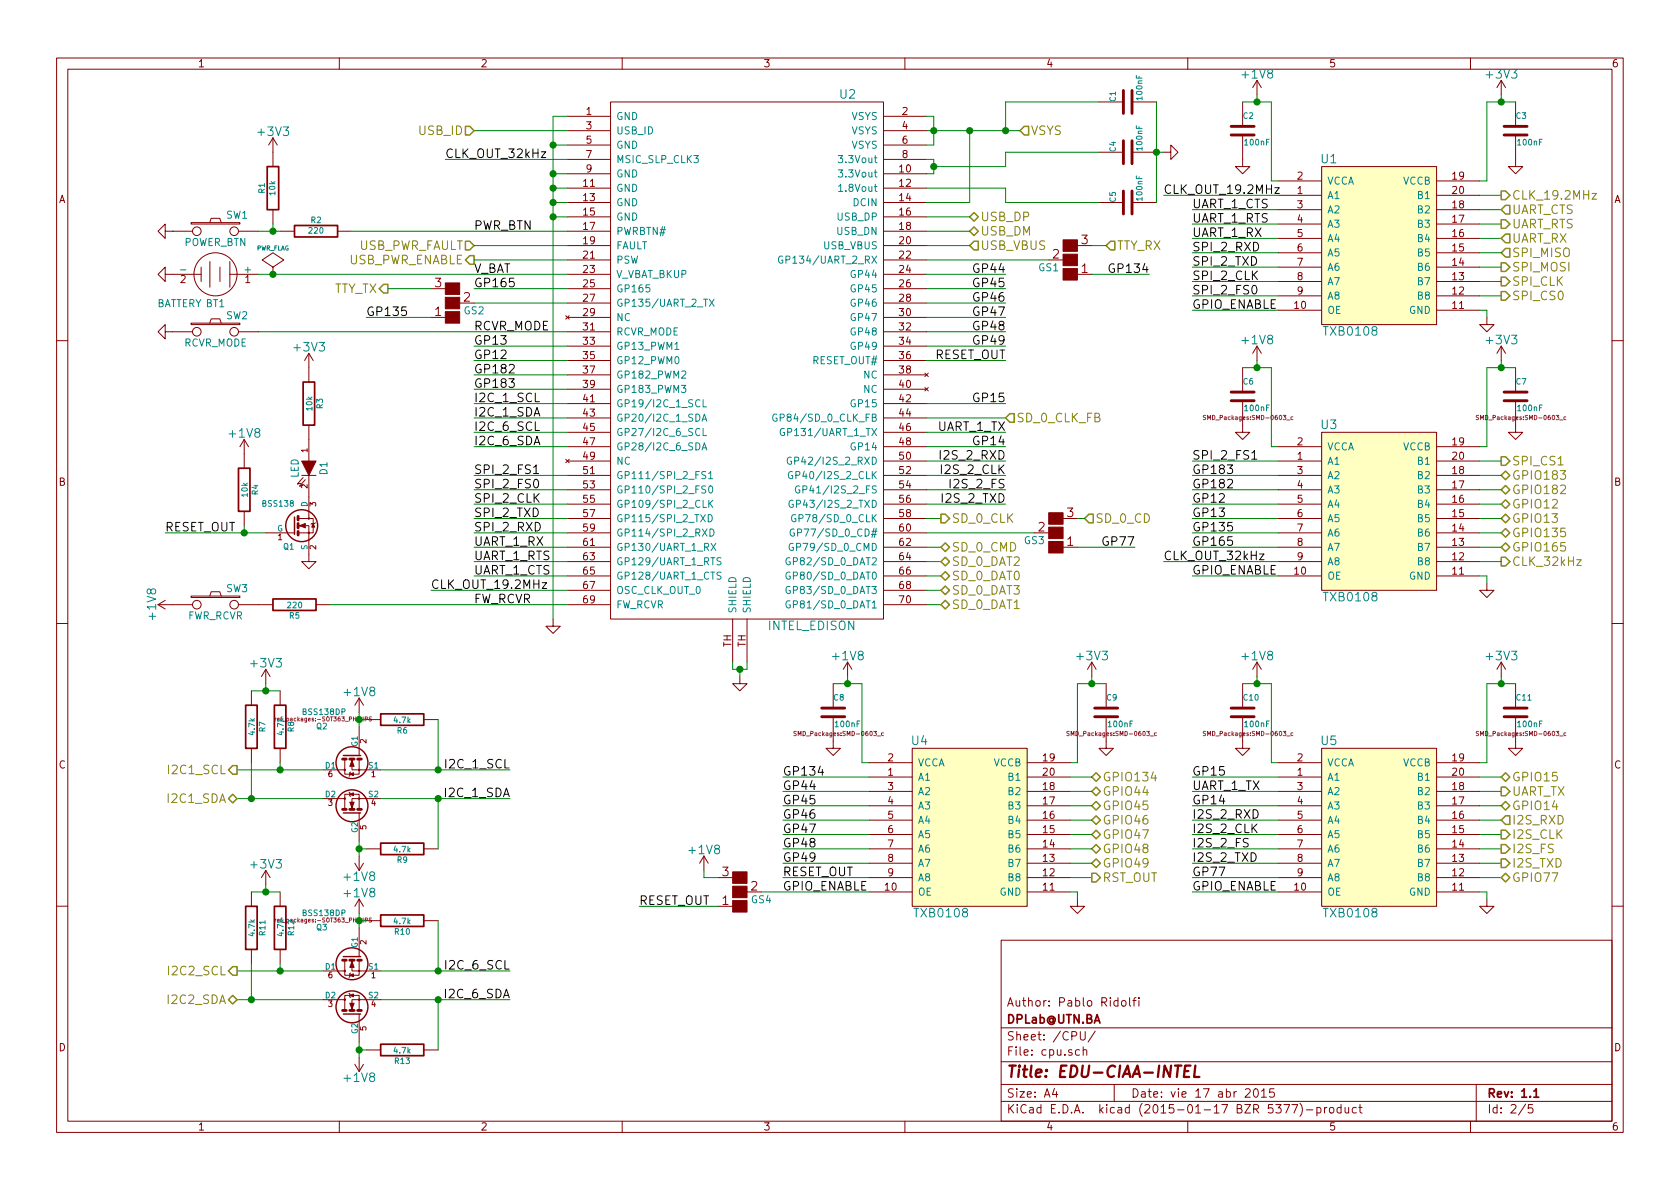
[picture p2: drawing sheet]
EESchema Schematic File Version 2
LIBS:power
LIBS:device
LIBS:transistors
LIBS:conn
LIBS:linear
LIBS:regul
LIBS:74xx
LIBS:cmos4000
LIBS:adc-dac
LIBS:memory
LIBS:xilinx
LIBS:special
LIBS:microcontrollers
LIBS:dsp
LIBS:microchip
LIBS:analog_switches
LIBS:motorola
LIBS:texas
LIBS:intel
LIBS:audio
LIBS:interface
LIBS:digital-audio
LIBS:philips
LIBS:display
LIBS:cypress
LIBS:siliconi
LIBS:opto
LIBS:atmel
LIBS:contrib
LIBS:valves
LIBS:bav199
LIBS:bss138dp
LIBS:ft232rq
LIBS:intel_edison
LIBS:mic2039eymt
LIBS:sd-con
LIBS:tblocks
LIBS:TXB0108
LIBS:txs0206-29
LIBS:prtr5v0u2x
LIBS:transf_unip
LIBS:edk-cache
EELAYER 25 0
EELAYER END
$Descr A4 11693 8268
encoding utf-8
Sheet 2 5
Title "EDU-CIAA-INTEL"
Date "vie 17 abr 2015"
Rev "1.1"
Comp "DPLab@UTN.BA"
Comment1 "Author: Pablo Ridolfi"
Comment2 ""
Comment3 ""
Comment4 ""
$EndDescr
$Comp
L INTEL_EDISON U2
U 1 1
P 5150 1900
F 0 "U2" H 5900 3150 60  0000 C CNN
F 1 "INTEL_EDISON" H 5650 -550 60  0000 C CNN
F 2 "intel_edison:INTEL_EDISON" H 5150 1900 60  0001 C CNN
F 3 "~" H 5150 1900 60  0000 C CNN
	1    5150 1900
	1    0    0    -1  
$EndComp
Wire Wire Line
	3950 800  3850 800 
Wire Wire Line
	3850 800  3850 4300
$Comp
L GND #PWR014
U 1 1
P 3850 4300
F 0 "#PWR014" H 3850 4300 30  0001 C CNN
F 1 "GND" H 3850 4230 30  0001 C CNN
F 2 "" H 3850 4300 60  0000 C CNN
F 3 "" H 3850 4300 60  0000 C CNN
	1    3850 4300
	1    0    0    -1  
$EndComp
Wire Wire Line
	3950 1000 3850 1000
Connection ~ 3850 1000
Wire Wire Line
	3950 1200 3850 1200
Connection ~ 3850 1200
Wire Wire Line
	3850 1300 3950 1300
Connection ~ 3850 1300
Wire Wire Line
	3950 1400 3850 1400
Connection ~ 3850 1400
Wire Wire Line
	3850 1500 3950 1500
Connection ~ 3850 1500
Wire Wire Line
	3950 900  3300 900 
Text HLabel 3300 900  0    60   Input ~ 0
USB_ID
Wire Wire Line
	3100 1100 3950 1100
$Comp
L GND #PWR015
U 1 1
P 5150 4700
F 0 "#PWR015" H 5150 4700 30  0001 C CNN
F 1 "GND" H 5150 4630 30  0001 C CNN
F 2 "" H 5150 4700 60  0000 C CNN
F 3 "" H 5150 4700 60  0000 C CNN
	1    5150 4700
	1    0    0    -1  
$EndComp
Wire Wire Line
	5150 4700 5150 4650
Wire Wire Line
	5100 4650 5200 4650
Wire Wire Line
	5100 4650 5100 4600
Wire Wire Line
	5200 4650 5200 4600
Connection ~ 5150 4650
$Comp
L R R2
U 1 1
P 2200 1600
F 0 "R2" V 2280 1600 40  0000 C CNN
F 1 "220" V 2207 1601 40  0000 C CNN
F 2 "SMD_Packages:SMD-0603_r" V 2130 1600 30  0001 C CNN
F 3 "~" H 2200 1600 30  0000 C CNN
	1    2200 1600
	0    -1   -1   0   
$EndComp
$Comp
L SW_PUSH SW1
U 1 1
P 1500 1600
F 0 "SW1" H 1650 1710 50  0000 C CNN
F 1 "POWER_BTN" H 1500 1520 50  0000 C CNN
F 2 "Pin_Headers:Pin_Header_Straight_1x02" H 1500 1600 60  0001 C CNN
F 3 "~" H 1500 1600 60  0000 C CNN
	1    1500 1600
	1    0    0    -1  
$EndComp
$Comp
L R R1
U 1 1
P 1900 1300
F 0 "R1" V 1980 1300 40  0000 C CNN
F 1 "10k" V 1907 1301 40  0000 C CNN
F 2 "SMD_Packages:SMD-0603_r" V 1830 1300 30  0001 C CNN
F 3 "~" H 1900 1300 30  0000 C CNN
	1    1900 1300
	-1   0    0    1   
$EndComp
$Comp
L GND #PWR016
U 1 1
P 1200 1600
F 0 "#PWR016" H 1200 1600 30  0001 C CNN
F 1 "GND" H 1200 1530 30  0001 C CNN
F 2 "" H 1200 1600 60  0000 C CNN
F 3 "" H 1200 1600 60  0000 C CNN
	1    1200 1600
	0    1    1    0   
$EndComp
Wire Wire Line
	1200 1600 1200 1600
Wire Wire Line
	1800 1600 1950 1600
Wire Wire Line
	1900 1600 1900 1550
Connection ~ 1900 1600
Text HLabel 3300 1700 0    60   Input ~ 0
USB_PWR_FAULT
Wire Wire Line
	3300 1700 3950 1700
Text HLabel 3300 1800 0    60   Output ~ 0
USB_PWR_ENABLE
Wire Wire Line
	3300 1800 3950 1800
$Comp
L BATTERY BT1
U 1 1
P 1500 1900
F 0 "BT1" H 1500 2100 50  0000 C CNN
F 1 "BATTERY" H 1750 2100 50  0000 C CNN
F 2 "Pin_Headers:Pin_Header_Straight_1x02" H 1500 1900 60  0001 C CNN
F 3 "~" H 1500 1900 60  0000 C CNN
	1    1500 1900
	-1   0    0    1   
$EndComp
$Comp
L GND #PWR017
U 1 1
P 1200 1900
F 0 "#PWR017" H 1200 1900 30  0001 C CNN
F 1 "GND" H 1200 1830 30  0001 C CNN
F 2 "" H 1200 1900 60  0000 C CNN
F 3 "" H 1200 1900 60  0000 C CNN
	1    1200 1900
	0    1    1    0   
$EndComp
Wire Wire Line
	3950 1900 1800 1900
Text HLabel 2700 2000 0    60   Output ~ 0
TTY_TX
Wire Wire Line
	3300 2100 3950 2100
Text HLabel 7700 1700 2    60   Input ~ 0
TTY_RX
Wire Wire Line
	6450 1800 7300 1800
$Comp
L SW_PUSH SW2
U 1 1
P 1500 2300
F 0 "SW2" H 1650 2410 50  0000 C CNN
F 1 "RCVR_MODE" H 1500 2220 50  0000 C CNN
F 2 "Pin_Headers:Pin_Header_Straight_1x02" H 1500 2300 60  0001 C CNN
F 3 "~" H 1500 2300 60  0000 C CNN
	1    1500 2300
	1    0    0    -1  
$EndComp
$Comp
L GND #PWR018
U 1 1
P 1200 2300
F 0 "#PWR018" H 1200 2300 30  0001 C CNN
F 1 "GND" H 1200 2230 30  0001 C CNN
F 2 "" H 1200 2300 60  0000 C CNN
F 3 "" H 1200 2300 60  0000 C CNN
	1    1200 2300
	0    1    1    0   
$EndComp
Wire Wire Line
	1800 2300 3950 2300
Wire Wire Line
	3300 2500 3950 2500
Wire Wire Line
	3300 2400 3950 2400
Wire Wire Line
	3300 2700 3950 2700
Wire Wire Line
	3300 2600 3950 2600
Text HLabel 6750 1500 2    60   BiDi ~ 0
USB_DP
Wire Wire Line
	6750 1500 6450 1500
Text HLabel 6750 1600 2    60   BiDi ~ 0
USB_DM
Wire Wire Line
	6750 1600 6450 1600
Text HLabel 6750 1700 2    60   Input ~ 0
USB_VBUS
Wire Wire Line
	6750 1700 6450 1700
$Comp
L BSS138DP Q2
U 1 1
P 2450 5450
F 0 "Q2" V 2050 5700 40  0000 R CNN
F 1 "BSS138DP" V 1950 5800 40  0000 R CNN
F 2 "ref_packages:-SOT363_PHILIPS" V 2000 5650 29  0000 C CNN
F 3 "~" H 2250 5450 60  0000 C CNN
	1    2450 5450
	0    -1   1    0   
$EndComp
$Comp
L R R6
U 1 1
P 2800 5000
F 0 "R6" V 2880 5000 40  0000 C CNN
F 1 "4.7k" V 2807 5001 40  0000 C CNN
F 2 "SMD_Packages:SMD-0603_r" V 2730 5000 30  0001 C CNN
F 3 "~" H 2800 5000 30  0000 C CNN
	1    2800 5000
	0    -1   1    0   
$EndComp
Wire Wire Line
	6450 1300 7000 1300
Wire Wire Line
	2550 5000 2500 5000
Wire Wire Line
	2500 4950 2500 5050
Connection ~ 2500 5000
Wire Wire Line
	2650 5350 3550 5350
Wire Wire Line
	3050 5350 3050 5000
$Comp
L R R9
U 1 1
P 2800 5900
F 0 "R9" V 2880 5900 40  0000 C CNN
F 1 "4.7k" V 2807 5901 40  0000 C CNN
F 2 "SMD_Packages:SMD-0603_r" V 2730 5900 30  0001 C CNN
F 3 "~" H 2800 5900 30  0000 C CNN
	1    2800 5900
	0    -1   1    0   
$EndComp
Wire Wire Line
	2550 5900 2500 5900
Wire Wire Line
	2500 5850 2500 5950
Connection ~ 2500 5900
Wire Wire Line
	2650 5550 3550 5550
Wire Wire Line
	3050 5550 3050 5900
Connection ~ 3050 5350
Connection ~ 3050 5550
Wire Wire Line
	1650 5350 2250 5350
Wire Wire Line
	1650 5550 2250 5550
$Comp
L R R8
U 1 1
P 1950 5050
F 0 "R8" V 2030 5050 40  0000 C CNN
F 1 "4.7k" V 1957 5051 40  0000 C CNN
F 2 "SMD_Packages:SMD-0603_r" V 1880 5050 30  0001 C CNN
F 3 "~" H 1950 5050 30  0000 C CNN
	1    1950 5050
	1    0    0    1   
$EndComp
$Comp
L R R7
U 1 1
P 1750 5050
F 0 "R7" V 1830 5050 40  0000 C CNN
F 1 "4.7k" V 1757 5051 40  0000 C CNN
F 2 "SMD_Packages:SMD-0603_r" V 1680 5050 30  0001 C CNN
F 3 "~" H 1750 5050 30  0000 C CNN
	1    1750 5050
	1    0    0    1   
$EndComp
Wire Wire Line
	1950 5350 1950 5300
Wire Wire Line
	1750 4800 1950 4800
Wire Wire Line
	1850 4750 1850 4800
Connection ~ 1850 4800
Wire Wire Line
	1750 5300 1750 5550
Connection ~ 1950 5350
Connection ~ 1750 5550
Wire Wire Line
	3300 2800 3950 2800
Wire Wire Line
	3300 2900 3950 2900
Wire Wire Line
	3300 3000 3950 3000
Wire Wire Line
	3300 3100 3950 3100
Text Label 3300 2800 0    60   ~ 0
I2C_1_SCL
Text Label 3300 2900 0    60   ~ 0
I2C_1_SDA
Text Label 3300 3000 0    60   ~ 0
I2C_6_SCL
Text Label 3300 3100 0    60   ~ 0
I2C_6_SDA
Text HLabel 1650 5550 0    60   BiDi ~ 0
I2C1_SDA
Text HLabel 1650 5350 0    60   Output ~ 0
I2C1_SCL
$Comp
L BSS138DP Q3
U 1 1
P 2450 6850
F 0 "Q3" V 2050 7100 40  0000 R CNN
F 1 "BSS138DP" V 1950 7200 40  0000 R CNN
F 2 "ref_packages:-SOT363_PHILIPS" V 2000 7050 29  0000 C CNN
F 3 "~" H 2250 6850 60  0000 C CNN
	1    2450 6850
	0    -1   1    0   
$EndComp
$Comp
L R R10
U 1 1
P 2800 6400
F 0 "R10" V 2880 6400 40  0000 C CNN
F 1 "4.7k" V 2807 6401 40  0000 C CNN
F 2 "SMD_Packages:SMD-0603_r" V 2730 6400 30  0001 C CNN
F 3 "~" H 2800 6400 30  0000 C CNN
	1    2800 6400
	0    -1   1    0   
$EndComp
Wire Wire Line
	2550 6400 2500 6400
Wire Wire Line
	2500 6350 2500 6450
Connection ~ 2500 6400
Wire Wire Line
	2650 6750 3550 6750
Wire Wire Line
	3050 6750 3050 6400
$Comp
L R R13
U 1 1
P 2800 7300
F 0 "R13" V 2880 7300 40  0000 C CNN
F 1 "4.7k" V 2807 7301 40  0000 C CNN
F 2 "SMD_Packages:SMD-0603_r" V 2730 7300 30  0001 C CNN
F 3 "~" H 2800 7300 30  0000 C CNN
	1    2800 7300
	0    -1   1    0   
$EndComp
Wire Wire Line
	2550 7300 2500 7300
Wire Wire Line
	2500 7250 2500 7350
Connection ~ 2500 7300
Wire Wire Line
	2650 6950 3550 6950
Wire Wire Line
	3050 6950 3050 7300
Connection ~ 3050 6750
Connection ~ 3050 6950
Wire Wire Line
	1650 6750 2250 6750
Wire Wire Line
	1650 6950 2250 6950
$Comp
L R R12
U 1 1
P 1950 6450
F 0 "R12" V 2030 6450 40  0000 C CNN
F 1 "4.7k" V 1957 6451 40  0000 C CNN
F 2 "SMD_Packages:SMD-0603_r" V 1880 6450 30  0001 C CNN
F 3 "~" H 1950 6450 30  0000 C CNN
	1    1950 6450
	1    0    0    1   
$EndComp
$Comp
L R R11
U 1 1
P 1750 6450
F 0 "R11" V 1830 6450 40  0000 C CNN
F 1 "4.7k" V 1757 6451 40  0000 C CNN
F 2 "SMD_Packages:SMD-0603_r" V 1680 6450 30  0001 C CNN
F 3 "~" H 1750 6450 30  0000 C CNN
	1    1750 6450
	1    0    0    1   
$EndComp
Wire Wire Line
	1950 6750 1950 6700
Wire Wire Line
	1750 6200 1950 6200
Wire Wire Line
	1850 6150 1850 6200
Connection ~ 1850 6200
Wire Wire Line
	1750 6700 1750 6950
Connection ~ 1950 6750
Connection ~ 1750 6950
Text HLabel 1650 6950 0    60   BiDi ~ 0
I2C2_SDA
Text HLabel 1650 6750 0    60   Output ~ 0
I2C2_SCL
Text Label 3550 5550 2    60   ~ 0
I2C_1_SDA
Text Label 3550 5350 2    60   ~ 0
I2C_1_SCL
Text Label 3550 6750 2    60   ~ 0
I2C_6_SCL
Text Label 3550 6950 2    60   ~ 0
I2C_6_SDA
Wire Wire Line
	3950 3300 3300 3300
Wire Wire Line
	3300 3400 3950 3400
Wire Wire Line
	3950 3500 3300 3500
Wire Wire Line
	3300 3600 3950 3600
Wire Wire Line
	3950 3700 3300 3700
Wire Wire Line
	3300 3800 3950 3800
Wire Wire Line
	3950 3900 3300 3900
Wire Wire Line
	3300 4000 3950 4000
Text Label 3300 3300 0    60   ~ 0
SPI_2_FS1
Text Label 3300 3400 0    60   ~ 0
SPI_2_FS0
Text Label 3300 3500 0    60   ~ 0
SPI_2_CLK
Text Label 3300 3600 0    60   ~ 0
SPI_2_TXD
Text Label 3300 3700 0    60   ~ 0
SPI_2_RXD
Wire Wire Line
	10450 1450 10300 1450
Wire Wire Line
	8300 1550 8900 1550
Wire Wire Line
	8900 1650 8300 1650
Wire Wire Line
	8300 1750 8900 1750
Text Label 8300 2050 0    60   ~ 0
SPI_2_FS0
Text Label 8300 1950 0    60   ~ 0
SPI_2_CLK
Text Label 8300 1850 0    60   ~ 0
SPI_2_TXD
Text Label 8300 1750 0    60   ~ 0
SPI_2_RXD
Text HLabel 10450 3200 2    60   Output ~ 0
SPI_CS1
Text HLabel 10450 2050 2    60   Output ~ 0
SPI_CS0
Text HLabel 10450 1950 2    60   Output ~ 0
SPI_CLK
Text HLabel 10450 1850 2    60   Output ~ 0
SPI_MOSI
Text HLabel 10450 1750 2    60   Input ~ 0
SPI_MISO
$Comp
L C C2
U 1 1
P 8650 900
F 0 "C2" H 8650 1000 40  0000 L CNN
F 1 "100nF" H 8656 815 40  0000 L CNN
F 2 "SMD_Packages:SMD-0603_c" H 8688 750 30  0001 C CNN
F 3 "~" H 8650 900 60  0000 C CNN
	1    8650 900 
	1    0    0    -1  
$EndComp
$Comp
L GND #PWR019
U 1 1
P 8650 1100
F 0 "#PWR019" H 8650 1100 30  0001 C CNN
F 1 "GND" H 8650 1030 30  0001 C CNN
F 2 "" H 8650 1100 60  0000 C CNN
F 3 "" H 8650 1100 60  0000 C CNN
	1    8650 1100
	1    0    0    -1  
$EndComp
Wire Wire Line
	8650 700  8850 700 
Wire Wire Line
	8750 700  8750 650 
Connection ~ 8750 700 
$Comp
L C C3
U 1 1
P 10550 900
F 0 "C3" H 10550 1000 40  0000 L CNN
F 1 "100nF" H 10556 815 40  0000 L CNN
F 2 "SMD_Packages:SMD-0603_c" H 10588 750 30  0001 C CNN
F 3 "~" H 10550 900 60  0000 C CNN
	1    10550 900 
	1    0    0    -1  
$EndComp
$Comp
L GND #PWR020
U 1 1
P 10550 1100
F 0 "#PWR020" H 10550 1100 30  0001 C CNN
F 1 "GND" H 10550 1030 30  0001 C CNN
F 2 "" H 10550 1100 60  0000 C CNN
F 3 "" H 10550 1100 60  0000 C CNN
	1    10550 1100
	1    0    0    -1  
$EndComp
Wire Wire Line
	10350 700  10550 700 
Wire Wire Line
	10450 650  10450 700 
Connection ~ 10450 700 
Wire Wire Line
	8300 2150 8900 2150
$Comp
L GND #PWR021
U 1 1
P 10350 2200
F 0 "#PWR021" H 10350 2200 30  0001 C CNN
F 1 "GND" H 10350 2130 30  0001 C CNN
F 2 "" H 10350 2200 60  0000 C CNN
F 3 "" H 10350 2200 60  0000 C CNN
	1    10350 2200
	1    0    0    -1  
$EndComp
Wire Wire Line
	10350 1250 10300 1250
Wire Wire Line
	10350 700  10350 1250
Wire Wire Line
	8850 1250 8900 1250
Wire Wire Line
	10450 1550 10300 1550
Wire Wire Line
	10450 1650 10300 1650
Wire Wire Line
	10450 1750 10300 1750
Wire Wire Line
	10450 1850 10300 1850
Wire Wire Line
	10450 1950 10300 1950
Wire Wire Line
	8900 3300 8300 3300
Wire Wire Line
	8900 3400 8300 3400
Wire Wire Line
	8900 3500 8300 3500
Wire Wire Line
	10450 5700 10300 5700
Wire Wire Line
	10450 5800 10300 5800
Wire Wire Line
	10450 5900 10300 5900
Wire Wire Line
	10450 6000 10300 6000
Wire Wire Line
	8900 5700 8300 5700
Wire Wire Line
	8900 5800 8300 5800
Wire Wire Line
	8900 5900 8300 5900
Wire Wire Line
	8900 6000 8300 6000
Wire Wire Line
	6050 5700 5450 5700
Wire Wire Line
	6050 5800 5450 5800
Wire Wire Line
	6050 5900 5450 5900
Text Label 8300 3200 0    60   ~ 0
SPI_2_FS1
Wire Wire Line
	8300 1450 8900 1450
Text Label 3300 2400 0    60   ~ 0
GP13
Text Label 8300 3600 0    60   ~ 0
GP13
Text Label 3300 2500 0    60   ~ 0
GP12
Text Label 8300 3500 0    60   ~ 0
GP12
Text Label 3300 2600 0    60   ~ 0
GP182
Text Label 8300 3400 0    60   ~ 0
GP182
Text Label 3300 2700 0    60   ~ 0
GP183
Text Label 8300 3300 0    60   ~ 0
GP183
Wire Wire Line
	8300 1850 8900 1850
Wire Wire Line
	8900 1950 8300 1950
Wire Wire Line
	10450 5500 10300 5500
Wire Wire Line
	8900 3600 8300 3600
Wire Wire Line
	8900 3800 8300 3800
Wire Wire Line
	8900 5500 8300 5500
Text Label 3300 3800 0    60   ~ 0
UART_1_RX
Text Label 3300 3900 0    60   ~ 0
UART_1_RTS
Text Label 3300 4000 0    60   ~ 0
UART_1_CTS
Text HLabel 10450 1650 2    60   Input ~ 0
UART_RX
Wire Wire Line
	3000 4100 3950 4100
$Comp
L SW_PUSH SW3
U 1 1
P 1500 4200
F 0 "SW3" H 1650 4310 50  0000 C CNN
F 1 "FWR_RCVR" H 1500 4120 50  0000 C CNN
F 2 "Pin_Headers:Pin_Header_Straight_1x02" H 1500 4200 60  0001 C CNN
F 3 "~" H 1500 4200 60  0000 C CNN
	1    1500 4200
	1    0    0    -1  
$EndComp
$Comp
L R R5
U 1 1
P 2050 4200
F 0 "R5" V 2130 4200 40  0000 C CNN
F 1 "220" V 2057 4201 40  0000 C CNN
F 2 "SMD_Packages:SMD-0603_r" V 1980 4200 30  0001 C CNN
F 3 "~" H 2050 4200 30  0000 C CNN
	1    2050 4200
	0    1    1    0   
$EndComp
Wire Wire Line
	2450 1600 3950 1600
Text Label 8300 5500 0    60   ~ 0
UART_1_TX
Wire Wire Line
	7000 3000 6450 3000
Text Label 8300 1550 0    60   ~ 0
UART_1_RTS
Text Label 8300 1650 0    60   ~ 0
UART_1_RX
Text Label 8300 1450 0    60   ~ 0
UART_1_CTS
Text HLabel 10450 1450 2    60   Input ~ 0
UART_CTS
Text HLabel 10450 1550 2    60   Output ~ 0
UART_RTS
Text HLabel 10450 5500 2    60   Output ~ 0
UART_TX
Text Label 7000 3000 2    60   ~ 0
UART_1_TX
Wire Wire Line
	2300 4200 3950 4200
Wire Wire Line
	7000 1900 6450 1900
Wire Wire Line
	7000 2000 6450 2000
Wire Wire Line
	7000 2100 6450 2100
Wire Wire Line
	7000 2200 6450 2200
Wire Wire Line
	7000 2300 6450 2300
Wire Wire Line
	7000 2400 6450 2400
Wire Wire Line
	7000 2500 6450 2500
Wire Wire Line
	7000 2800 6450 2800
Wire Wire Line
	6450 3100 7000 3100
Text Label 7000 1900 2    60   ~ 0
GP44
Text Label 7000 2000 2    60   ~ 0
GP45
Text Label 7000 2100 2    60   ~ 0
GP46
Text Label 7000 2200 2    60   ~ 0
GP47
Text Label 7000 2300 2    60   ~ 0
GP48
Text Label 7000 2400 2    60   ~ 0
GP49
$Comp
L BSS138 Q1
U 1 1
P 2050 3650
F 0 "Q1" H 2050 3501 40  0000 R CNN
F 1 "BSS138" H 2050 3800 40  0000 R CNN
F 2 "SMD_Packages:SOT-23" H 1920 3752 29  0001 C CNN
F 3 "~" H 2050 3650 60  0000 C CNN
	1    2050 3650
	1    0    0    -1  
$EndComp
$Comp
L GND #PWR022
U 1 1
P 2150 3850
F 0 "#PWR022" H 2150 3850 30  0001 C CNN
F 1 "GND" H 2150 3780 30  0001 C CNN
F 2 "" H 2150 3850 60  0000 C CNN
F 3 "" H 2150 3850 60  0000 C CNN
	1    2150 3850
	1    0    0    -1  
$EndComp
$Comp
L R R4
U 1 1
P 1700 3400
F 0 "R4" V 1780 3400 40  0000 C CNN
F 1 "10k" V 1707 3401 40  0000 C CNN
F 2 "SMD_Packages:SMD-0603_r" V 1630 3400 30  0001 C CNN
F 3 "~" H 1700 3400 30  0000 C CNN
	1    1700 3400
	1    0    0    1   
$EndComp
Wire Wire Line
	1700 3650 1700 3700
Wire Wire Line
	1150 3700 1850 3700
Connection ~ 1700 3700
$Comp
L LED D1
U 1 1
P 2150 3250
F 0 "D1" H 2150 3350 50  0000 C CNN
F 1 "LED" H 2150 3150 50  0000 C CNN
F 2 "LEDs:LED-0603" H 2150 3250 60  0001 C CNN
F 3 "~" H 2150 3250 60  0000 C CNN
	1    2150 3250
	0    1    1    0   
$EndComp
$Comp
L R R3
U 1 1
P 2150 2800
F 0 "R3" V 2230 2800 40  0000 C CNN
F 1 "10k" V 2157 2801 40  0000 C CNN
F 2 "SMD_Packages:SMD-0603_r" V 2080 2800 30  0001 C CNN
F 3 "~" H 2150 2800 30  0000 C CNN
	1    2150 2800
	1    0    0    1   
$EndComp
Text Label 7000 2500 2    60   ~ 0
RESET_OUT
Text Label 1150 3700 0    60   ~ 0
RESET_OUT
Text Label 7000 2800 2    60   ~ 0
GP15
Text Label 7000 3100 2    60   ~ 0
GP14
Text Label 5450 5700 0    60   ~ 0
GP46
Text Label 5450 5900 0    60   ~ 0
GP48
Text Label 5450 6000 0    60   ~ 0
GP49
Text Label 8300 5400 0    60   ~ 0
GP15
Text Label 8300 5600 0    60   ~ 0
GP14
Wire Wire Line
	6500 1150 7000 1150
Wire Wire Line
	6500 1100 6500 1200
Wire Wire Line
	6500 1100 6450 1100
Connection ~ 6500 1150
Wire Wire Line
	6500 1200 6450 1200
Wire Wire Line
	7000 3200 6450 3200
Wire Wire Line
	7000 3300 6450 3300
Wire Wire Line
	7000 3400 6450 3400
Wire Wire Line
	7000 3500 6450 3500
Wire Wire Line
	6550 3600 6450 3600
Wire Wire Line
	6450 3700 7200 3700
Wire Wire Line
	6550 3800 6450 3800
Wire Wire Line
	6550 3900 6450 3900
Wire Wire Line
	6550 4000 6450 4000
Wire Wire Line
	6550 4100 6450 4100
Wire Wire Line
	6550 4200 6450 4200
Wire Wire Line
	7000 2900 6450 2900
Wire Wire Line
	6050 6000 5450 6000
Wire Wire Line
	8900 5400 8300 5400
Text HLabel 7100 900  2    60   Input ~ 0
VSYS
Wire Wire Line
	6450 900  7100 900 
Wire Wire Line
	6500 800  6500 1000
Wire Wire Line
	6500 800  6450 800 
Connection ~ 6500 900 
Wire Wire Line
	6500 1000 6450 1000
Text HLabel 7000 2900 2    60   Input ~ 0
SD_0_CLK_FB
Text HLabel 6550 3600 2    60   Output ~ 0
SD_0_CLK
Text HLabel 7550 3600 2    60   Input ~ 0
SD_0_CD
Text HLabel 6550 3800 2    60   BiDi ~ 0
SD_0_CMD
Text HLabel 6550 3900 2    60   BiDi ~ 0
SD_0_DAT2
Text HLabel 6550 4000 2    60   BiDi ~ 0
SD_0_DAT0
Text HLabel 6550 4100 2    60   BiDi ~ 0
SD_0_DAT3
Text HLabel 6550 4200 2    60   BiDi ~ 0
SD_0_DAT1
$Comp
L C C4
U 1 1
P 7850 1050
F 0 "C4" H 7850 1150 40  0000 L CNN
F 1 "100nF" H 7856 965 40  0000 L CNN
F 2 "SMD_Packages:SMD-0603_c" H 7888 900 30  0001 C CNN
F 3 "~" H 7850 1050 60  0000 C CNN
	1    7850 1050
	0    -1   -1   0   
$EndComp
$Comp
L C C1
U 1 1
P 7850 700
F 0 "C1" H 7850 800 40  0000 L CNN
F 1 "100nF" H 7856 615 40  0000 L CNN
F 2 "SMD_Packages:SMD-0603_c" H 7888 550 30  0001 C CNN
F 3 "~" H 7850 700 60  0000 C CNN
	1    7850 700 
	0    -1   -1   0   
$EndComp
$Comp
L C C5
U 1 1
P 7850 1400
F 0 "C5" H 7850 1500 40  0000 L CNN
F 1 "100nF" H 7856 1315 40  0000 L CNN
F 2 "SMD_Packages:SMD-0603_c" H 7888 1250 30  0001 C CNN
F 3 "~" H 7850 1400 60  0000 C CNN
	1    7850 1400
	0    -1   -1   0   
$EndComp
$Comp
L GND #PWR023
U 1 1
P 8100 1050
F 0 "#PWR023" H 8100 1050 30  0001 C CNN
F 1 "GND" H 8100 980 30  0001 C CNN
F 2 "" H 8100 1050 60  0000 C CNN
F 3 "" H 8100 1050 60  0000 C CNN
	1    8100 1050
	0    -1   -1   0   
$EndComp
Wire Wire Line
	8100 1050 8050 1050
Wire Wire Line
	8050 700  8050 1400
Connection ~ 8050 1050
Wire Wire Line
	7000 1300 7000 1400
Wire Wire Line
	7000 1400 7650 1400
Wire Wire Line
	7650 1050 7000 1050
Wire Wire Line
	7000 1050 7000 1150
Wire Wire Line
	7000 900  7000 700 
Wire Wire Line
	7000 700  7650 700 
Connection ~ 7000 900 
Text Label 3100 1100 0    60   ~ 0
CLK_OUT_32kHz
Text Label 3000 4100 0    60   ~ 0
CLK_OUT_19.2MHz
Wire Wire Line
	3950 2000 3300 2000
Text Label 3300 2000 0    60   ~ 0
GP165
Text Label 8300 3800 0    60   ~ 0
GP165
Wire Wire Line
	6450 1400 6750 1400
Wire Wire Line
	6750 1400 6750 900 
Connection ~ 6750 900 
Text HLabel 10450 5700 2    60   Input ~ 0
I2S_RXD
Text HLabel 10450 5800 2    60   Output ~ 0
I2S_CLK
Text HLabel 10450 5900 2    60   Output ~ 0
I2S_FS
Text HLabel 10450 6000 2    60   Output ~ 0
I2S_TXD
Text Label 7000 3200 2    60   ~ 0
I2S_2_RXD
Text Label 8300 5700 0    60   ~ 0
I2S_2_RXD
Wire Wire Line
	8300 3200 8900 3200
Wire Wire Line
	8300 2050 8900 2050
Wire Wire Line
	10450 2050 10300 2050
Wire Wire Line
	10450 3200 10300 3200
Text Label 7000 3300 2    60   ~ 0
I2S_2_CLK
Text Label 8300 5800 0    60   ~ 0
I2S_2_CLK
Text Label 7000 3400 2    60   ~ 0
I2S_2_FS
Text Label 7000 3500 2    60   ~ 0
I2S_2_TXD
Text Label 8300 5900 0    60   ~ 0
I2S_2_FS
Text Label 8300 6000 0    60   ~ 0
I2S_2_TXD
$Comp
L TXB0108 U1
U 1 1
P 9600 1600
F 0 "U1" H 9250 2100 60  0000 C CNN
F 1 "TXB0108" H 9400 900 60  0000 C CNN
F 2 "Housings_SSOP:SSOP-20_4.4x6.5mm_Pitch0.65mm" H 9600 1600 60  0001 C CNN
F 3 "~" H 9600 1600 60  0000 C CNN
	1    9600 1600
	1    0    0    -1  
$EndComp
Wire Wire Line
	10350 2200 10350 2150
Wire Wire Line
	10350 2150 10300 2150
$Comp
L C C6
U 1 1
P 8650 2750
F 0 "C6" H 8650 2850 40  0000 L CNN
F 1 "100nF" H 8656 2665 40  0000 L CNN
F 2 "SMD_Packages:SMD-0603_c" H 8688 2600 30  0000 C CNN
F 3 "~" H 8650 2750 60  0000 C CNN
	1    8650 2750
	1    0    0    -1  
$EndComp
$Comp
L GND #PWR024
U 1 1
P 8650 2950
F 0 "#PWR024" H 8650 2950 30  0001 C CNN
F 1 "GND" H 8650 2880 30  0001 C CNN
F 2 "" H 8650 2950 60  0000 C CNN
F 3 "" H 8650 2950 60  0000 C CNN
	1    8650 2950
	1    0    0    -1  
$EndComp
Wire Wire Line
	8650 2550 8850 2550
Wire Wire Line
	8750 2550 8750 2500
Connection ~ 8750 2550
$Comp
L C C7
U 1 1
P 10550 2750
F 0 "C7" H 10550 2850 40  0000 L CNN
F 1 "100nF" H 10556 2665 40  0000 L CNN
F 2 "SMD_Packages:SMD-0603_c" H 10588 2600 30  0000 C CNN
F 3 "~" H 10550 2750 60  0000 C CNN
	1    10550 2750
	1    0    0    -1  
$EndComp
$Comp
L GND #PWR025
U 1 1
P 10550 2950
F 0 "#PWR025" H 10550 2950 30  0001 C CNN
F 1 "GND" H 10550 2880 30  0001 C CNN
F 2 "" H 10550 2950 60  0000 C CNN
F 3 "" H 10550 2950 60  0000 C CNN
	1    10550 2950
	1    0    0    -1  
$EndComp
Wire Wire Line
	10350 2550 10550 2550
Wire Wire Line
	10450 2500 10450 2550
Connection ~ 10450 2550
Wire Wire Line
	8300 4000 8900 4000
$Comp
L GND #PWR026
U 1 1
P 10350 4050
F 0 "#PWR026" H 10350 4050 30  0001 C CNN
F 1 "GND" H 10350 3980 30  0001 C CNN
F 2 "" H 10350 4050 60  0000 C CNN
F 3 "" H 10350 4050 60  0000 C CNN
	1    10350 4050
	1    0    0    -1  
$EndComp
Wire Wire Line
	10350 3100 10300 3100
Wire Wire Line
	10350 2550 10350 3100
Wire Wire Line
	8850 3100 8900 3100
$Comp
L TXB0108 U3
U 1 1
P 9600 3450
F 0 "U3" H 9250 3950 60  0000 C CNN
F 1 "TXB0108" H 9400 2750 60  0000 C CNN
F 2 "Housings_SSOP:SSOP-20_4.4x6.5mm_Pitch0.65mm" H 9600 3450 60  0001 C CNN
F 3 "~" H 9600 3450 60  0000 C CNN
	1    9600 3450
	1    0    0    -1  
$EndComp
Wire Wire Line
	10350 4050 10350 4000
Wire Wire Line
	10350 4000 10300 4000
Text Label 5450 5800 0    60   ~ 0
GP47
Text Label 3300 4200 0    60   ~ 0
FW_RCVR
Text Label 3300 2300 0    60   ~ 0
RCVR_MODE
Text Label 3300 1900 0    60   ~ 0
V_BAT
Text Label 3300 1600 0    60   ~ 0
PWR_BTN
Wire Wire Line
	8850 700  8850 1250
Wire Wire Line
	8850 2550 8850 3100
$Comp
L +3V3 #PWR027
U 1 1
P 1900 1050
F 0 "#PWR027" H 1900 900 60  0001 C CNN
F 1 "+3V3" H 1900 1190 60  0000 C CNN
F 2 "" H 1900 1050 60  0000 C CNN
F 3 "" H 1900 1050 60  0000 C CNN
	1    1900 1050
	1    0    0    -1  
$EndComp
$Comp
L +3V3 #PWR028
U 1 1
P 2150 2550
F 0 "#PWR028" H 2150 2400 60  0001 C CNN
F 1 "+3V3" H 2150 2690 60  0000 C CNN
F 2 "" H 2150 2550 60  0000 C CNN
F 3 "" H 2150 2550 60  0000 C CNN
	1    2150 2550
	1    0    0    -1  
$EndComp
$Comp
L +1V8 #PWR029
U 1 1
P 1700 3150
F 0 "#PWR029" H 1700 3000 60  0001 C CNN
F 1 "+1V8" H 1700 3290 60  0000 C CNN
F 2 "" H 1700 3150 60  0000 C CNN
F 3 "" H 1700 3150 60  0000 C CNN
	1    1700 3150
	1    0    0    -1  
$EndComp
$Comp
L +1V8 #PWR030
U 1 1
P 1200 4200
F 0 "#PWR030" H 1200 4050 60  0001 C CNN
F 1 "+1V8" H 1200 4340 60  0000 C CNN
F 2 "" H 1200 4200 60  0000 C CNN
F 3 "" H 1200 4200 60  0000 C CNN
	1    1200 4200
	0    -1   -1   0   
$EndComp
$Comp
L +3V3 #PWR031
U 1 1
P 1850 4750
F 0 "#PWR031" H 1850 4600 60  0001 C CNN
F 1 "+3V3" H 1850 4890 60  0000 C CNN
F 2 "" H 1850 4750 60  0000 C CNN
F 3 "" H 1850 4750 60  0000 C CNN
	1    1850 4750
	1    0    0    -1  
$EndComp
$Comp
L +1V8 #PWR032
U 1 1
P 2500 4950
F 0 "#PWR032" H 2500 4800 60  0001 C CNN
F 1 "+1V8" H 2500 5090 60  0000 C CNN
F 2 "" H 2500 4950 60  0000 C CNN
F 3 "" H 2500 4950 60  0000 C CNN
	1    2500 4950
	1    0    0    -1  
$EndComp
$Comp
L +1V8 #PWR033
U 1 1
P 2500 5950
F 0 "#PWR033" H 2500 5800 60  0001 C CNN
F 1 "+1V8" H 2500 6090 60  0000 C CNN
F 2 "" H 2500 5950 60  0000 C CNN
F 3 "" H 2500 5950 60  0000 C CNN
	1    2500 5950
	-1   0    0    1   
$EndComp
$Comp
L +1V8 #PWR034
U 1 1
P 2500 6350
F 0 "#PWR034" H 2500 6200 60  0001 C CNN
F 1 "+1V8" H 2500 6490 60  0000 C CNN
F 2 "" H 2500 6350 60  0000 C CNN
F 3 "" H 2500 6350 60  0000 C CNN
	1    2500 6350
	1    0    0    -1  
$EndComp
$Comp
L +1V8 #PWR035
U 1 1
P 2500 7350
F 0 "#PWR035" H 2500 7200 60  0001 C CNN
F 1 "+1V8" H 2500 7490 60  0000 C CNN
F 2 "" H 2500 7350 60  0000 C CNN
F 3 "" H 2500 7350 60  0000 C CNN
	1    2500 7350
	-1   0    0    1   
$EndComp
$Comp
L +3V3 #PWR036
U 1 1
P 1850 6150
F 0 "#PWR036" H 1850 6000 60  0001 C CNN
F 1 "+3V3" H 1850 6290 60  0000 C CNN
F 2 "" H 1850 6150 60  0000 C CNN
F 3 "" H 1850 6150 60  0000 C CNN
	1    1850 6150
	1    0    0    -1  
$EndComp
$Comp
L +1V8 #PWR037
U 1 1
P 8750 650
F 0 "#PWR037" H 8750 500 60  0001 C CNN
F 1 "+1V8" H 8750 790 60  0000 C CNN
F 2 "" H 8750 650 60  0000 C CNN
F 3 "" H 8750 650 60  0000 C CNN
	1    8750 650 
	1    0    0    -1  
$EndComp
$Comp
L +3V3 #PWR038
U 1 1
P 10450 650
F 0 "#PWR038" H 10450 500 60  0001 C CNN
F 1 "+3V3" H 10450 790 60  0000 C CNN
F 2 "" H 10450 650 60  0000 C CNN
F 3 "" H 10450 650 60  0000 C CNN
	1    10450 650 
	1    0    0    -1  
$EndComp
$Comp
L +1V8 #PWR039
U 1 1
P 8750 2500
F 0 "#PWR039" H 8750 2350 60  0001 C CNN
F 1 "+1V8" H 8750 2640 60  0000 C CNN
F 2 "" H 8750 2500 60  0000 C CNN
F 3 "" H 8750 2500 60  0000 C CNN
	1    8750 2500
	1    0    0    -1  
$EndComp
$Comp
L +3V3 #PWR040
U 1 1
P 10450 2500
F 0 "#PWR040" H 10450 2350 60  0001 C CNN
F 1 "+3V3" H 10450 2640 60  0000 C CNN
F 2 "" H 10450 2500 60  0000 C CNN
F 3 "" H 10450 2500 60  0000 C CNN
	1    10450 2500
	1    0    0    -1  
$EndComp
Wire Wire Line
	8300 5600 8900 5600
$Comp
L C C10
U 1 1
P 8650 4950
F 0 "C10" H 8650 5050 40  0000 L CNN
F 1 "100nF" H 8656 4865 40  0000 L CNN
F 2 "SMD_Packages:SMD-0603_c" H 8688 4800 30  0000 C CNN
F 3 "~" H 8650 4950 60  0000 C CNN
	1    8650 4950
	1    0    0    -1  
$EndComp
$Comp
L GND #PWR041
U 1 1
P 8650 5150
F 0 "#PWR041" H 8650 5150 30  0001 C CNN
F 1 "GND" H 8650 5080 30  0001 C CNN
F 2 "" H 8650 5150 60  0000 C CNN
F 3 "" H 8650 5150 60  0000 C CNN
	1    8650 5150
	1    0    0    -1  
$EndComp
Wire Wire Line
	8650 4750 8850 4750
Wire Wire Line
	8750 4750 8750 4700
Connection ~ 8750 4750
$Comp
L C C11
U 1 1
P 10550 4950
F 0 "C11" H 10550 5050 40  0000 L CNN
F 1 "100nF" H 10556 4865 40  0000 L CNN
F 2 "SMD_Packages:SMD-0603_c" H 10588 4800 30  0000 C CNN
F 3 "~" H 10550 4950 60  0000 C CNN
	1    10550 4950
	1    0    0    -1  
$EndComp
$Comp
L GND #PWR042
U 1 1
P 10550 5150
F 0 "#PWR042" H 10550 5150 30  0001 C CNN
F 1 "GND" H 10550 5080 30  0001 C CNN
F 2 "" H 10550 5150 60  0000 C CNN
F 3 "" H 10550 5150 60  0000 C CNN
	1    10550 5150
	1    0    0    -1  
$EndComp
Wire Wire Line
	10350 4750 10550 4750
Wire Wire Line
	10450 4700 10450 4750
Connection ~ 10450 4750
$Comp
L GND #PWR043
U 1 1
P 10350 6250
F 0 "#PWR043" H 10350 6250 30  0001 C CNN
F 1 "GND" H 10350 6180 30  0001 C CNN
F 2 "" H 10350 6250 60  0000 C CNN
F 3 "" H 10350 6250 60  0000 C CNN
	1    10350 6250
	1    0    0    -1  
$EndComp
Wire Wire Line
	10350 5300 10300 5300
Wire Wire Line
	10350 4750 10350 5300
Wire Wire Line
	8850 5300 8900 5300
$Comp
L TXB0108 U5
U 1 1
P 9600 5650
F 0 "U5" H 9250 6150 60  0000 C CNN
F 1 "TXB0108" H 9400 4950 60  0000 C CNN
F 2 "Housings_SSOP:SSOP-20_4.4x6.5mm_Pitch0.65mm" H 9600 5650 60  0001 C CNN
F 3 "~" H 9600 5650 60  0000 C CNN
	1    9600 5650
	1    0    0    -1  
$EndComp
Wire Wire Line
	10350 6250 10350 6200
Wire Wire Line
	10350 6200 10300 6200
Wire Wire Line
	8850 4750 8850 5300
$Comp
L +1V8 #PWR044
U 1 1
P 8750 4700
F 0 "#PWR044" H 8750 4550 60  0001 C CNN
F 1 "+1V8" H 8750 4840 60  0000 C CNN
F 2 "" H 8750 4700 60  0000 C CNN
F 3 "" H 8750 4700 60  0000 C CNN
	1    8750 4700
	1    0    0    -1  
$EndComp
$Comp
L +3V3 #PWR045
U 1 1
P 10450 4700
F 0 "#PWR045" H 10450 4550 60  0001 C CNN
F 1 "+3V3" H 10450 4840 60  0000 C CNN
F 2 "" H 10450 4700 60  0000 C CNN
F 3 "" H 10450 4700 60  0000 C CNN
	1    10450 4700
	1    0    0    -1  
$EndComp
Wire Wire Line
	8300 6200 8900 6200
Text HLabel 7600 6000 2    60   BiDi ~ 0
GPIO49
Text HLabel 10450 5400 2    60   BiDi ~ 0
GPIO15
Wire Wire Line
	7600 6000 7450 6000
Wire Wire Line
	10300 5400 10450 5400
Text HLabel 10450 5600 2    60   BiDi ~ 0
GPIO14
Wire Wire Line
	10450 5600 10300 5600
Text HLabel 7600 5700 2    60   BiDi ~ 0
GPIO46
Text HLabel 7600 5800 2    60   BiDi ~ 0
GPIO47
Wire Wire Line
	7600 5700 7450 5700
Wire Wire Line
	7450 5800 7600 5800
Text HLabel 7600 5900 2    60   BiDi ~ 0
GPIO48
Text HLabel 10450 3300 2    60   BiDi ~ 0
GPIO183
Wire Wire Line
	7600 5900 7450 5900
Wire Wire Line
	10300 3300 10450 3300
Text HLabel 10450 3400 2    60   BiDi ~ 0
GPIO182
Text HLabel 10450 3500 2    60   BiDi ~ 0
GPIO12
Wire Wire Line
	10450 3400 10300 3400
Wire Wire Line
	10300 3500 10450 3500
Text HLabel 10450 3600 2    60   BiDi ~ 0
GPIO13
Text HLabel 10450 3800 2    60   BiDi ~ 0
GPIO165
Wire Wire Line
	10450 3600 10300 3600
Wire Wire Line
	10300 3800 10450 3800
Wire Wire Line
	6050 5600 5450 5600
Wire Wire Line
	8100 1350 8900 1350
Text Label 5450 5500 0    60   ~ 0
GP44
Text Label 5450 5600 0    60   ~ 0
GP45
Wire Wire Line
	8900 3900 8100 3900
Text Label 8100 1350 0    60   ~ 0
CLK_OUT_19.2MHz
Text Label 8100 3900 0    60   ~ 0
CLK_OUT_32kHz
Wire Wire Line
	5450 5500 6050 5500
$Comp
L C C8
U 1 1
P 5800 4950
F 0 "C8" H 5800 5050 40  0000 L CNN
F 1 "100nF" H 5806 4865 40  0000 L CNN
F 2 "SMD_Packages:SMD-0603_c" H 5838 4800 30  0000 C CNN
F 3 "~" H 5800 4950 60  0000 C CNN
	1    5800 4950
	1    0    0    -1  
$EndComp
$Comp
L GND #PWR046
U 1 1
P 5800 5150
F 0 "#PWR046" H 5800 5150 30  0001 C CNN
F 1 "GND" H 5800 5080 30  0001 C CNN
F 2 "" H 5800 5150 60  0000 C CNN
F 3 "" H 5800 5150 60  0000 C CNN
	1    5800 5150
	1    0    0    -1  
$EndComp
$Comp
L C C9
U 1 1
P 7700 4950
F 0 "C9" H 7700 5050 40  0000 L CNN
F 1 "100nF" H 7706 4865 40  0000 L CNN
F 2 "SMD_Packages:SMD-0603_c" H 7738 4800 30  0000 C CNN
F 3 "~" H 7700 4950 60  0000 C CNN
	1    7700 4950
	1    0    0    -1  
$EndComp
$Comp
L GND #PWR047
U 1 1
P 7700 5150
F 0 "#PWR047" H 7700 5150 30  0001 C CNN
F 1 "GND" H 7700 5080 30  0001 C CNN
F 2 "" H 7700 5150 60  0000 C CNN
F 3 "" H 7700 5150 60  0000 C CNN
	1    7700 5150
	1    0    0    -1  
$EndComp
Wire Wire Line
	7500 4750 7700 4750
Wire Wire Line
	7600 4700 7600 4750
Connection ~ 7600 4750
$Comp
L GND #PWR048
U 1 1
P 7500 6250
F 0 "#PWR048" H 7500 6250 30  0001 C CNN
F 1 "GND" H 7500 6180 30  0001 C CNN
F 2 "" H 7500 6250 60  0000 C CNN
F 3 "" H 7500 6250 60  0000 C CNN
	1    7500 6250
	1    0    0    -1  
$EndComp
Wire Wire Line
	7500 5300 7450 5300
Wire Wire Line
	7500 4750 7500 5300
Wire Wire Line
	6000 5300 6050 5300
$Comp
L TXB0108 U4
U 1 1
P 6750 5650
F 0 "U4" H 6400 6150 60  0000 C CNN
F 1 "TXB0108" H 6550 4950 60  0000 C CNN
F 2 "Housings_SSOP:SSOP-20_4.4x6.5mm_Pitch0.65mm" H 6750 5650 60  0001 C CNN
F 3 "~" H 6750 5650 60  0000 C CNN
	1    6750 5650
	1    0    0    -1  
$EndComp
Wire Wire Line
	7500 6250 7500 6200
Wire Wire Line
	7500 6200 7450 6200
Wire Wire Line
	6000 4750 6000 5300
$Comp
L +3V3 #PWR049
U 1 1
P 7600 4700
F 0 "#PWR049" H 7600 4550 60  0001 C CNN
F 1 "+3V3" H 7600 4840 60  0000 C CNN
F 2 "" H 7600 4700 60  0000 C CNN
F 3 "" H 7600 4700 60  0000 C CNN
	1    7600 4700
	1    0    0    -1  
$EndComp
Text HLabel 7600 5500 2    60   BiDi ~ 0
GPIO44
Text HLabel 7600 5600 2    60   BiDi ~ 0
GPIO45
Wire Wire Line
	7600 5500 7450 5500
Wire Wire Line
	7450 5600 7600 5600
Text HLabel 7600 5400 2    60   BiDi ~ 0
GPIO134
Wire Wire Line
	10450 6100 10300 6100
Wire Wire Line
	7450 5400 7600 5400
Text HLabel 10450 3700 2    60   BiDi ~ 0
GPIO135
Wire Wire Line
	10450 3700 10300 3700
Wire Wire Line
	10300 1350 10450 1350
Text HLabel 10450 1350 2    60   Output ~ 0
CLK_19.2MHz
Text HLabel 10450 3900 2    60   Output ~ 0
CLK_32kHz
Wire Wire Line
	10450 3900 10300 3900
Wire Wire Line
	7450 6100 7600 6100
Wire Wire Line
	5300 6200 6050 6200
$Comp
L +1V8 #PWR050
U 1 1
P 5900 4700
F 0 "#PWR050" H 5900 4550 60  0001 C CNN
F 1 "+1V8" H 5900 4840 60  0000 C CNN
F 2 "" H 5900 4700 60  0000 C CNN
F 3 "" H 5900 4700 60  0000 C CNN
	1    5900 4700
	1    0    0    -1  
$EndComp
Wire Wire Line
	5800 4750 6000 4750
Wire Wire Line
	5900 4700 5900 4750
Connection ~ 5900 4750
Text Label 5450 6100 0    60   ~ 0
RESET_OUT
Wire Wire Line
	5450 6100 6050 6100
Text HLabel 7600 6100 2    60   Output ~ 0
RST_OUT
Text Label 8000 1900 2    60   ~ 0
GP134
Wire Wire Line
	5450 5400 6050 5400
$Comp
L GS3 GS1
U 1 1
P 7450 1800
F 0 "GS1" H 7600 1850 50  0000 C CNN
F 1 "GS3" H 7500 1601 40  0001 C CNN
F 2 "Connect:GS3" V 7538 1726 30  0001 C CNN
F 3 "" H 7450 1800 60  0000 C CNN
	1    7450 1800
	-1   0    0    1   
$EndComp
Wire Wire Line
	7700 1700 7600 1700
Wire Wire Line
	8000 1900 7600 1900
Text Label 5450 5400 0    60   ~ 0
GP134
$Comp
L GS3 GS2
U 1 1
P 3150 2100
F 0 "GS2" H 3300 2150 50  0000 C CNN
F 1 "GS3" H 3200 1901 40  0001 C CNN
F 2 "Connect:GS3" V 3238 2026 30  0001 C CNN
F 3 "" H 3150 2100 60  0000 C CNN
	1    3150 2100
	1    0    0    1   
$EndComp
Wire Wire Line
	2700 2000 3000 2000
Wire Wire Line
	3000 2200 2550 2200
Text Label 2550 2200 0    60   ~ 0
GP135
Text Label 8300 3700 0    60   ~ 0
GP135
Wire Wire Line
	8300 3700 8900 3700
Text Label 7900 3800 2    60   ~ 0
GP77
Text Label 8300 6100 0    60   ~ 0
GP77
Wire Wire Line
	8300 6100 8900 6100
Text HLabel 10450 6100 2    60   BiDi ~ 0
GPIO77
$Comp
L GS3 GS3
U 1 1
P 7350 3700
F 0 "GS3" H 7500 3750 50  0000 C CNN
F 1 "GS3" H 7400 3501 40  0001 C CNN
F 2 "Connect:GS3" V 7438 3626 30  0001 C CNN
F 3 "" H 7350 3700 60  0000 C CNN
	1    7350 3700
	-1   0    0    1   
$EndComp
Wire Wire Line
	7900 3800 7500 3800
Wire Wire Line
	7550 3600 7500 3600
$Comp
L PWR_FLAG #FLG051
U 1 1
P 1900 1900
F 0 "#FLG051" H 1900 1995 30  0001 C CNN
F 1 "PWR_FLAG" H 1900 2080 30  0000 C CNN
F 2 "" H 1900 1900 60  0000 C CNN
F 3 "" H 1900 1900 60  0000 C CNN
	1    1900 1900
	1    0    0    -1  
$EndComp
Connection ~ 1900 1900
$Comp
L GS3 GS4
U 1 1
P 5150 6200
F 0 "GS4" H 5300 6250 50  0000 C CNN
F 1 "GS3" H 5200 6001 40  0001 C CNN
F 2 "Connect:GS3" V 5238 6126 30  0001 C CNN
F 3 "" H 5150 6200 60  0000 C CNN
	1    5150 6200
	1    0    0    1   
$EndComp
$Comp
L +1V8 #PWR052
U 1 1
P 4900 6050
F 0 "#PWR052" H 4900 5900 60  0001 C CNN
F 1 "+1V8" H 4900 6190 60  0000 C CNN
F 2 "" H 4900 6050 60  0000 C CNN
F 3 "" H 4900 6050 60  0000 C CNN
	1    4900 6050
	1    0    0    -1  
$EndComp
Wire Wire Line
	4450 6300 5000 6300
Text Label 4450 6300 0    60   ~ 0
RESET_OUT
Wire Wire Line
	4900 6050 4900 6100
Wire Wire Line
	4900 6100 5000 6100
Text Label 5450 6200 0    60   ~ 0
GPIO_ENABLE
Text Label 8300 6200 0    60   ~ 0
GPIO_ENABLE
Text Label 8300 4000 0    60   ~ 0
GPIO_ENABLE
Text Label 8300 2150 0    60   ~ 0
GPIO_ENABLE
$EndSCHEMATC
